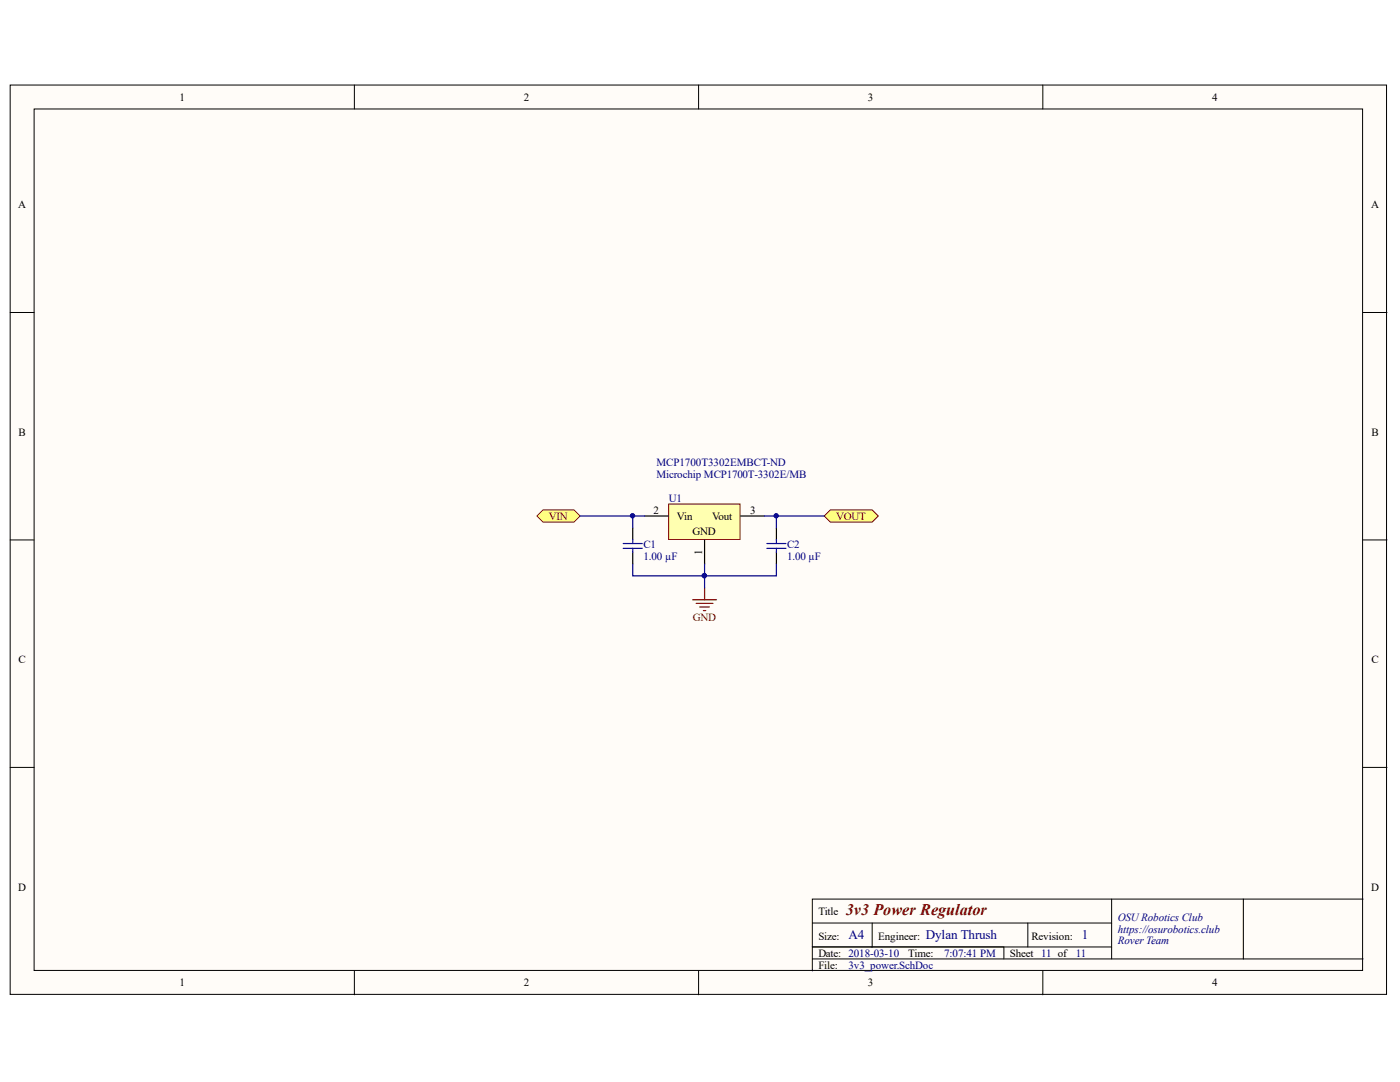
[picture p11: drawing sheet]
<svg xmlns="http://www.w3.org/2000/svg" width="279mm" height="216mm" viewBox="0 0 279 216" stroke-linecap="round" stroke-linejoin="round" font-family="sans-serif">
<g fill="#fffcf8" stroke="#000" stroke-width=".2">
<path d="M2 17h274.7v181.4h-274.7z"/>
<path d="M6.8 21.7h265.1v171.9h-265.1z"/>
</g>
<g fill="none" stroke="#000" stroke-width=".2">
<path d="M70.7 17v4.7M139.4 17v4.7M208.1 17v4.7M2 62.4h4.8M272 62.4h4.8M2 107.7h4.8M272 107.7h4.8M2 153.1h4.8M272 153.1h4.8M221.9 179.4v11.9M248.1 179.4h-86v14.3M272 179.4h-23.9v11.9"/>
<path d="M70.7 193.7v4.8M139.4 193.7v4.8M162.1 184.2h59.8M162.1 191.3h109.9M162.1 189h59.8M174.1 184.2v4.8M200.3 189v2.3M205.1 184.2v4.8M208.1 193.7v4.8"/>
</g>
<path d="M133.4 100.6h14.3v7h-14.3z" fill="#ffffb0" stroke="#800000" stroke-width=".2"/>
<path d="M128.7 103h4.7M140.6 107.7v4.8M147.8 103h4.8" fill="none" stroke="#000" stroke-width=".24"/>
<g fill="#ffff80" stroke="#800000" stroke-width=".2">
<path d="M107.2 103l1.2-1.3h6.1l1.3 1.3-1.3 1.2h-6.1z" fill-rule="evenodd"/>
<path d="M164.5 103l1.2-1.3h8.4l1.2 1.3-1.2 1.2h-8.4z" fill-rule="evenodd"/>
</g>
<path d="M115.8 103h12.9M126.3 112.5v2.4h28.6v-2.4M126.3 103v2.4M140.6 112.5v4.8M152.6 103h11.9M154.9 103v2.4" fill="none" stroke="#000080" stroke-width=".24"/>
<path d="M138.2 119.7h4.8M140.6 117.3v2.4M138.9 120.4h3.4M139.7 121.1h1.9M140.4 121.8h.5" fill="none" stroke="#800000" stroke-width=".24"/>
<path d="M126.3 105.4v2.3M126.3 110.1v2.4M154.9 105.4v2.3M154.9 110.1v2.4" fill="none" stroke="#000" stroke-width=".24"/>
<path d="M124.4 108.5h3.8M124.4 109.4h3.8M126.3 107.7v.8M126.3 109.4v.7M153 108.5h3.9M153 109.4h3.9M154.9 107.7v.8M154.9 109.4v.7" fill="none" stroke="#00f" stroke-width=".24"/>
<g fill="#000080" stroke="#000080" stroke-width=".2">
<circle cx="126.2" cy="102.9" r=".43"/>
<circle cx="140.6" cy="114.9" r=".43"/>
<circle cx="154.9" cy="102.9" r=".43"/>
</g>
<text font-size="3.2" fill="#800000" x="168.8" y="182.5">3v3 Power Regulator</text>
<g font-size="2.6" fill="#000080">
<text x="169.3" y="187.4">A4</text>
<text x="184.8" y="187.4">Dylan Thrush</text>
<text x="215.9" y="187.4">1</text>
</g>
<g font-size="2.2">
<text x="35.8" y="20.1">1</text>
<text x="104.6" y="20.1">2</text>
<text x="173.2" y="20.1">3</text>
<text x="241.9" y="20.1">4</text>
<text x="3.6" y="41.6">A</text>
<text x="273.6" y="41.6">A</text>
<text x="3.7" y="87">B</text>
<text x="273.7" y="87">B</text>
<text x="130.4" y="102.5">2</text>
<text x="135.1" y="103.7">Vin</text>
<text x="138.2" y="106.8">GND</text>
<text x="142.1" y="103.7">Vout</text>
<text x="149.7" y="102.5">3</text>
<text x="140.2" y="110.7" transform="rotate(-90 140.2 110.7)">1</text>
<text x="3.7" y="132.3">C</text>
<text x="273.7" y="132.3">C</text>
<text x="3.6" y="177.7">D</text>
<text x="273.6" y="177.7">D</text>
<text x="163.3" y="182.5">Title</text>
<text x="163.3" y="187.5">Size:</text>
<text x="163.3" y="190.9">Date: 2018-03-10</text>
<text x="175.2" y="187.5">Engineer:</text>
<text x="181.2" y="190.9">Time:</text>
<text x="201.5" y="190.9">Sheet 11 of</text>
<text x="205.8" y="187.5">Revision:</text>
<text x="35.8" y="196.8">1</text>
<text x="104.6" y="196.8">2</text>
<text x="163.3" y="193.3">File:</text>
<text x="173.2" y="196.8">3</text>
<text x="241.9" y="196.8">4</text>
</g>
<g font-size="2.2" fill="#000080">
<text x="131" y="95.3">Microchip MCP1700T-3302E/MB</text>
<text x="131" y="93">MCP1700T3302EMBCT-ND</text>
<text x="133.5" y="100.1">U1</text>
<text x="128.4" y="111.8">1.00 µF</text>
<text x="128.4" y="109.4">C1</text>
<text x="157.1" y="111.8">1.00 µF</text>
<text x="157.1" y="109.4">C2</text>
<text x="223.1" y="183.7">OSURobotics Club</text>
<text x="188.4" y="190.9">7:07:41 PM</text>
<text x="214.7" y="190.9">11</text>
<text x="223.1" y="186.1">https://osurobotics.club</text>
<text x="223.1" y="188.5">Rover Team</text>
<text x="169.3" y="193.3">3v3_power.SchDoc</text>
</g>
<g font-size="2.2" fill="#800000">
<text x="109.6" y="103.7">VIN</text>
<text x="166.9" y="103.7">VOUT</text>
<text x="138.3" y="124">GND</text>
</g>
</svg>
